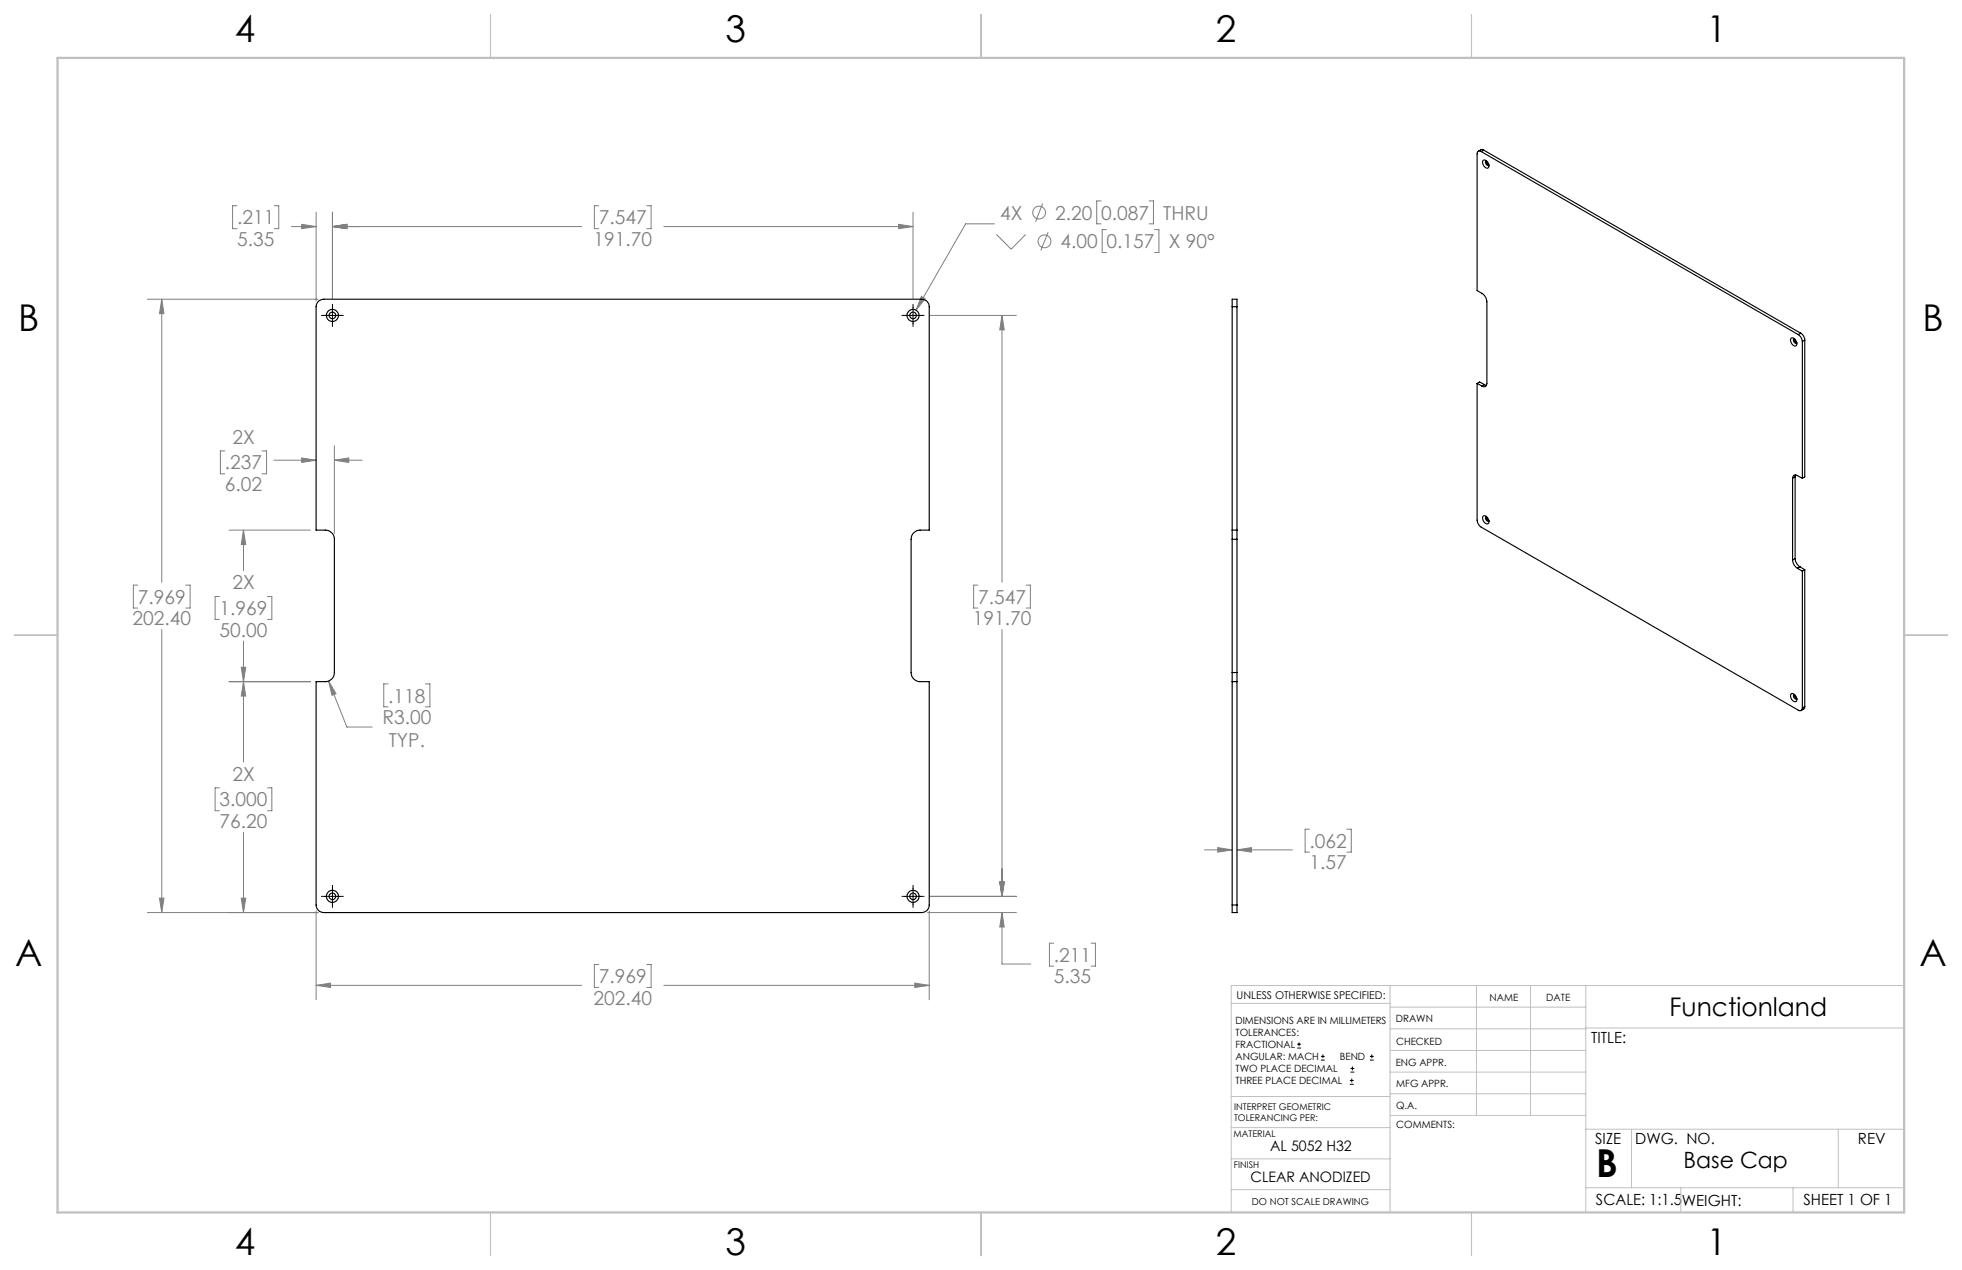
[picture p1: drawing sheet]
<svg xmlns="http://www.w3.org/2000/svg" width="432mm" height="279mm" viewBox="0 0 432 279" stroke-linecap="round" stroke-linejoin="round" font-family="sans-serif">
<g fill="none" stroke="#808080" stroke-width=".22">
<path d="M52.2 45.3h-1v5h1M60.4 45.3h.9v5h-.9M64.1 49.8h5.5M66.4 49.4l3.2 .4-3.2 .5zM69.6 46.7v19.5M73.2 46.7v19M73.2 49.8h54.8M73.2 49.8l3.1-.4v.9zM131.8 45.3h-1v5h1M142.3 45.3h1v5h-1M146.1 49.8h54.8M197.8 49.4l3.1 .4-3.1 .5z"/>
<path d="M200.9 46.7v19M218.9 49.2h-6.4l-10.9 19M219.3 51.6l3.2 3.2 3.2-3.2M229.5 44.8l-1.6 4M230.7 51.1l-1.6 4M242.3 44.2h-.9v5h.9M243.5 50.5h-.9v5.1h.9M252.9 44.2h1v5h-1M254.1 50.5h1v5.1h-1M32.4 65.8h37.6M35.6 65.8l.5 3.2h-1zM35.6 65.8v62.3"/>
<path d="M202.8 65.2l.8 .5-2 2.5zM204.6 69.4h19.1M220.5 69.4l.5 3.2h-1zM220.5 69.4v58.7M49.5 99.2h-1v5h1M57.7 99.2h1v5h-1M73.6 98.1v19.3M50.4 116.6h17.9M53.6 116.6v9M53.6 116.6l.5 3.2h-1zM60.3 101.2h9.3M66.4 100.8l3.2 .4-3.2 .5z"/>
<path d="M73.6 101.2l3.2-.4v.9zM73.6 101.2h6.1M30.3 128.7h-.9v5.1h.9M35.6 138.5v62.3M40.9 128.7h.9v5.1h-.9M48.3 131.2h-1v5.1h1M58.9 131.2h.9v5.1h-.9M215.2 128.7h-.9v5.1h.9M220.5 138.5v58.7M225.8 128.7h1v5.1h-1M50.4 150h17.9M53.1 146.8h1l-.5 3.2z"/>
<path d="M53.6 141v26.6M53.6 150l.5 3.1h-1zM72.3 149.8l1.6 2.8-.8 .4zM72.3 149.8l4 10.1h5.6M85.4 150.5h-.9v5h.9M93.6 150.5h1v5h-1M48.3 173.3h-1v5.1h1M58.9 173.3h.9v5.1h-.9M35.1 197.6h1l-.5 3.2zM53.1 197.6h1l-.5 3.2zM53.6 183.1v17.7M204.6 197.2h19.1"/>
<path d="M220 194h1l-.5 3.2zM265.1 187h6.1M268 186.5l3.2 .5-3.2 .5zM272.2 187l3.2-.5v1zM272.2 187h12.2M288.2 182.4h-1v5.1h1M296.4 182.4h1v5.1h-1M32.4 200.8h37.6M69.6 216.8l3.1-.5v.9zM69.6 200.4v19.6M69.6 216.8h58.4M131.8 212.2h-1v5h1"/>
<path d="M142.3 212.2h1v5h-1M146.1 216.8h58.4M201.3 216.3l3.2 .5-3.2 .4zM204.1 200.8h19.6M204.5 200.4v19.6M220.5 200.8l.5 3.1h-1zM220.5 200.8v11.3h6.4M231.9 207.5h-.9v5h.9M240.1 207.5h1v5h-1"/>
<circle cx="228.7" cy="46.8" r="1.42"/>
<circle cx="229.9" cy="53.1" r="1.41"/>
</g>
<g fill="none" stroke="#000" stroke-width=".22">
<path d="M70.7 69.4h4.9M73.2 67v4.8M198.5 69.4h4.9M200.9 67v4.8M70.7 197.2h4.9M73.2 194.8v4.8M198.5 197.2h4.9M200.9 194.8v4.8M285.5 230.6h.8M285.5 229.7h.8M285.9 229.3v.9M290.7 233.2h.8"/>
<path d="M290.7 232.4h.8M291.1 232v.8M297.1 238.5h.8M297.1 237.7h.8M297.2 235.9h.9M297.2 235.1h.9M297.5 237.3v.8M297.6 234.6v.9M301.5 233.2h.8M301.5 232.4h.8M301.9 232v.8"/>
</g>
<g fill="none" stroke="#c0c0c0" stroke-width=".22">
<path d="M305.9 216.8v49.9M324.9 216.8v28.6M336.8 216.8v28.6M349 216.8v49.9M419.1 216.8h-148.1v49.9M271 220.7h34.9M305.9 231.1h43.1M305.9 226.3h43.1M305.9 221.6h43.1M305.9 235.9h43.1M349 226.2h70.1M271 255h34.9"/>
<path d="M271 248.1h35M271 241.2h35M305.9 240.6h43.1M306 245.4h43M349 248.4h70.1M359.1 248.4v12.9M404.6 248.4v12.9M271 261.7h34.9M349 261.3h70.1M369.9 261.3v5.4M394.6 261.3v5.4"/>
</g>
<path d="M108 3.2v9.5M215.9 3.2v9.5M323.8 3.2v9.5M3.1 139.7h9.6M419.1 139.7h9.5M108 266.7v9.6M215.9 266.7v9.6M323.8 266.7v9.6" fill="none" stroke="#c0c0c0" stroke-width=".25"/>
<path d="M12.7 12.7h406.4v254h-406.4z" fill="none" stroke="#c0c0c0" stroke-width=".5"/>
<path d="M69.6 216.8l3.1-.5v.9zM201.3 216.3l3.2 .5-3.2 .4zM35.1 197.6h1l-.5 3.2zM35.6 65.8l.5 3.2h-1zM66.4 49.4l3.2 .4-3.2 .5zM73.2 49.8l3.1-.4v.9zM73.2 49.8l3.1-.4v.9zM197.8 49.4l3.1 .4-3.1 .5zM220.5 200.8l.5 3.1h-1zM220 194h1l-.5 3.2zM220 194h1l-.5 3.2zM220.5 69.4l.5 3.2h-1zM53.1 197.6h1l-.5 3.2zM53.6 150l.5 3.1h-1zM53.1 146.8h1l-.5 3.2zM53.6 116.6l.5 3.2h-1zM66.4 100.8l3.2 .4-3.2 .5zM73.6 101.2l3.2-.4v.9zM72.3 149.8l.8 3.2 .8-.4zM202.8 65.2l-1.2 3 2-2.5zM272.2 187l3.2-.5v1zM268 186.5l3.2 .5-3.2 .5z" fill="#808080"/>
<g fill="none" stroke="#000" stroke-width=".25">
<path d="M326 33.3a.54 .54 0 0 0-.6 0 .54 .54 0 0 0-.3 .5v30.1l1.1 .7a2.33 2.33 0 0 1 1 1.8v17.9a.65 .65 0 0 1-.3 .7 .65 .65 0 0 1-.7-.1M326 33.3l69.8 40.3M326.4 35.3a1.07 1.07 0 0 1 1.1 .5 1.07 1.07 0 0 1-.1 1.2 1.24 1.24 0 0 1-1-1.7zM326.5 33l-.5-.1-.6 .4M326.5 33l-.5 .3M326.5 33l69.8 40.3M327 35.4h.2l.1 .5 .4 .4a.57 .57 0 0 1-.7-.2 .57 .57 0 0 1 0-.7zM70.1 66.3l.5-.3 .7-.2h131.5a1.63 1.63 0 0 1 1.7 1.7v49.1h-2a1.99 1.99 0 0 0-2 2v29.4a1.99 1.99 0 0 0 2 2h2v49.1a1.63 1.63 0 0 1-1.7 1.7h-131.5a1.69 1.69 0 0 1-1.7-1.7v-49.1h2a1.99 1.99 0 0 0 2-2v-29.4a1.99 1.99 0 0 0-2-2h-2v-49.1l.1-.6zM271.2 67.5v-1.7h1v1.7M271.2 67.5h1M271.2 67.5v49.1M272.2 67.5v49.1"/>
<path d="M394.2 74.4a1.07 1.07 0 0 1 1.1 .5 1.07 1.07 0 0 1-.1 1.2 1.24 1.24 0 0 1-1-1.7zM394.8 74.5h.1l.1 .6 .4 .3a.57 .57 0 0 1-.6-.2 .57 .57 0 0 1 0-.7zM395.8 73.6a2.03 2.03 0 0 1 .9 1.5M396.3 73.3a1.79 1.79 0 0 1 .9 1.5M396.3 73.3l-.5 .3M396.7 75.1v30.1M397.2 74.8l-.5 .3M397.2 74.8v30.1l-.5 .3M325.1 84.3v30.1a2.21 2.21 0 0 0 .9 1.6l69.8 40.2a.54 .54 0 0 0 .6 .1 .54 .54 0 0 0 .3-.5M325.1 84.3l1.1 .6M325.1 84.3l.5-.3 1.1 .6M326.7 84.6l.4 .2"/>
<path d="M326.7 84.6l-.5 .3M271.2 116.6v2M271.2 116.6h1M271.2 118.6v29.4M271.2 118.6h1M272.2 116.6v2M272.2 118.6v29.4M326.4 113.6a1.09 1.09 0 0 1 1.3 1.4 .62 .62 0 0 1-.7 .2 .62 .62 0 0 1-.4-.4l-.3-.9zM327 113.7h.2v.3l.5 .5a.55 .55 0 0 1-.7-.1 .55 .55 0 0 1 0-.7zM394.5 105.2a.65 .65 0 0 1 .3-.6 .65 .65 0 0 1 .8 0l1.1 .6M394.5 105.2v18M395.1 104.9l-.6 .3"/>
<path d="M395.1 104.9v18M395.2 104.5l-.1 .4M394.5 123.2a2.33 2.33 0 0 0 1.1 1.8M395.1 122.9a2.33 2.33 0 0 0 1 1.8M395.1 122.9l-.6 .3M395.6 125l1.1 .7M396.1 124.7l-.5 .3M396.1 124.7l1.1 .6M396.7 125.7v30.1M397.2 125.3v30.1M397.2 125.3l-.5 .4M271.2 148v2"/>
<path d="M271.2 150h1M271.2 150v49.1M271.2 148h1M272.2 148v2M272.2 150v49.1M394.2 152.7a1.09 1.09 0 0 1 1.2 1.4 .62 .62 0 0 1-.6 .3 .62 .62 0 0 1-.5-.5l-.2-.8zM394.8 152.8h.1l.1 .5 .4 .4a.55 .55 0 0 1-.6-.2 .55 .55 0 0 1 0-.7zM397.2 155.4v.4l-.8 .5M397.2 155.4l-.5 .4M271.2 199.1v1.7h1v-1.7M271.2 199.1h1"/>
<circle cx="73.1" cy="69.4" r="1.34"/>
<circle cx="73.1" cy="69.4" r=".73"/>
<circle cx="200.9" cy="69.4" r="1.34"/>
<circle cx="201" cy="69.4" r=".73"/>
<circle cx="73.1" cy="197.2" r="1.33"/>
<circle cx="73.2" cy="197.2" r=".72"/>
<circle cx="201" cy="197.2" r="1.33"/>
<circle cx="201" cy="197.2" r=".72"/>
</g>
<text font-size="8.5" x="351.3" y="259">B</text>
<g font-size="8.1">
<text x="51.7" y="9.3">4</text>
<text x="159.7" y="9.3">3</text>
<text x="267.6" y="9.3">2</text>
<text x="375.6" y="9.3">1</text>
<text x="4" y="72.8">B</text>
<text x="423.1" y="72.8">B</text>
<text x="3.3" y="212.5">A</text>
<text x="422.4" y="212.5">A</text>
<text x="51.7" y="276">4</text>
<text x="159.7" y="276">3</text>
<text x="267.6" y="276">2</text>
<text x="375.6" y="276">1</text>
</g>
<text font-size="5.6" x="367.4" y="223.4">Functionland</text>
<text font-size="4.9" x="370.5" y="257">Base Cap</text>
<g font-size="4.2" fill="#808080">
<text x="52.2" y="49.4">.211</text>
<text x="131.8" y="49.4">7.547</text>
<text x="220.1" y="48.3">4X</text>
<text x="232.2" y="48.3">2.20</text>
<text x="242.4" y="48.3">0.087</text>
<text x="256" y="48.3">THRU</text>
<text x="52.2" y="54.1">5.35</text>
<text x="130.6" y="54.1">191.70</text>
<text x="233.4" y="54.6">4.00</text>
<text x="243.5" y="54.6">0.157</text>
<text x="257.2" y="54.6">X 90°</text>
<text x="51.1" y="97.6">2X</text>
<text x="49.5" y="103.3">.237</text>
<text x="49.5" y="108">6.02</text>
<text x="51.1" y="129.7">2X</text>
<text x="29.2" y="137.6">202.40</text>
<text x="30.3" y="132.8">7.969</text>
<text x="48.3" y="135.3">1.969</text>
<text x="214.1" y="137.6">191.70</text>
<text x="215.3" y="132.8">7.547</text>
<text x="48.3" y="140.1">50.00</text>
<text x="85.4" y="154.6">.118</text>
<text x="84.2" y="159.3">R3.00</text>
<text x="85.5" y="164.4">TYP.</text>
<text x="51.1" y="171.7">2X</text>
<text x="48.3" y="177.4">3.000</text>
<text x="48.3" y="182.2">76.20</text>
<text x="288.2" y="186.5">.062</text>
<text x="288.2" y="191.3">1.57</text>
<text x="231.9" y="211.6">.211</text>
<text x="130.6" y="221">202.40</text>
<text x="131.8" y="216.3">7.969</text>
<text x="231.9" y="216.4">5.35</text>
</g>
<g font-size="3.4">
<text x="350.2" y="229.5">TITLE:</text>
<text x="351.1" y="251.6">SIZE</text>
<text x="359.9" y="251.6">DWG. NO.</text>
<text x="408.9" y="251.7">REV</text>
<text x="351.2" y="265.2">SCALE: 1:1.5</text>
<text x="370.1" y="265.3">WEIGHT:</text>
<text x="396.9" y="265.2">SHEET 1 OF 1</text>
</g>
<g font-size="3.2">
<text x="279.5" y="253.3">AL 5052 H32</text>
<text x="275.2" y="260.1">CLEAR ANODIZED</text>
</g>
<text font-size="2.4" x="272.2" y="219.7">UNLESS OTHERWISE SPECIFIED:</text>
<g font-size="2.2">
<text x="327.8" y="220.1">NAME</text>
<text x="340.3" y="220.2">DATE</text>
<text x="271.9" y="225.3">DIMENSIONS ARE IN MILLIMETERS</text>
<text x="271.9" y="227.9">TOLERANCES:</text>
<text x="307.2" y="224.9">DRAWN</text>
<text x="271.9" y="230.6">FRACTIONAL</text>
<text x="271.9" y="233.2">ANGULAR: MACH</text>
<text x="294.9" y="233.2">BEND</text>
<text x="307.3" y="229.8">CHECKED</text>
<text x="271.9" y="235.9">TWO PLACE DECIMAL</text>
<text x="271.9" y="238.5">THREE PLACE DECIMAL</text>
<text x="307.2" y="234.5">ENG APPR.</text>
<text x="307.3" y="239.2">MFG APPR.</text>
<text x="307.3" y="243.9">Q.A.</text>
<text x="307.3" y="248.1">COMMENTS:</text>
</g>
<text font-size="2.1" x="275.5" y="265.1">DO NOT SCALE DRAWING</text>
<g font-size="2">
<text x="271.6" y="244.1">INTERPRET GEOMETRIC</text>
<text x="271.5" y="250.2">MATERIAL</text>
<text x="271.6" y="246.6">TOLERANCING PER:</text>
<text x="271.5" y="257">FINISH</text>
</g>
</svg>
